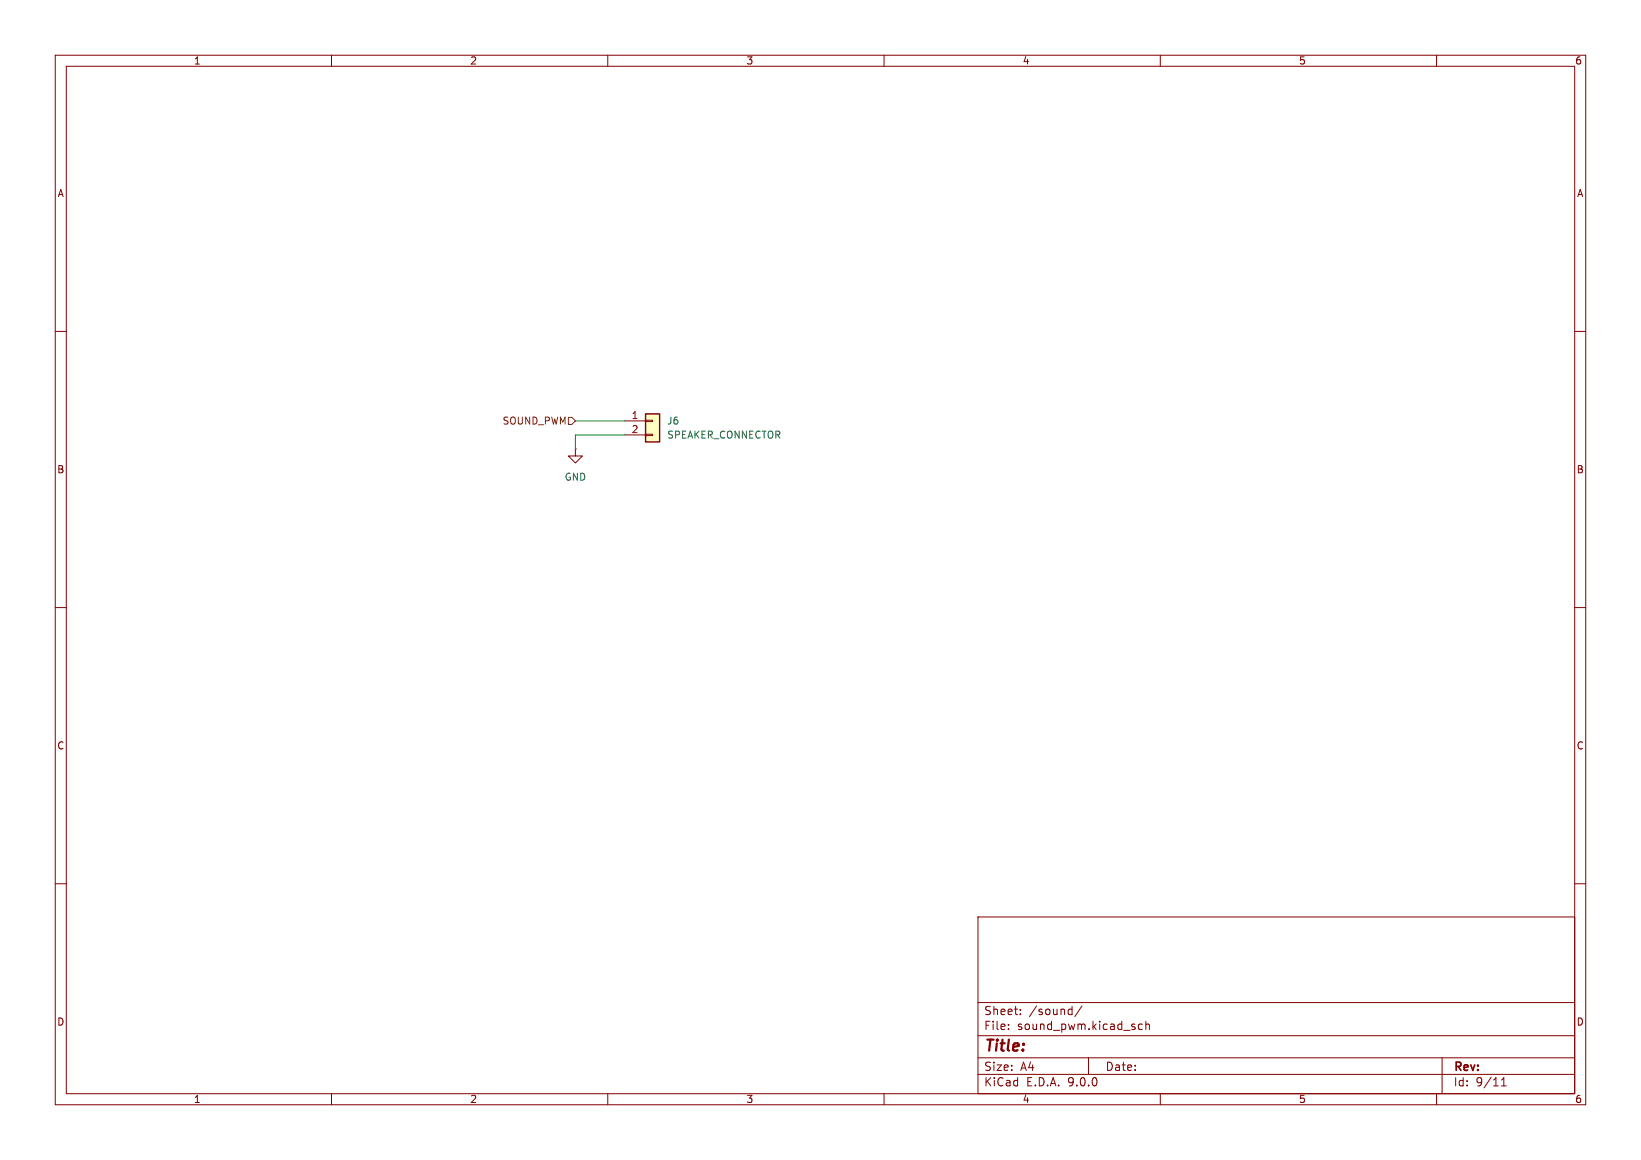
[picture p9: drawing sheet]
<svg xmlns="http://www.w3.org/2000/svg" width="297mm" height="210mm" viewBox="0 0 297 210" stroke-linecap="round" stroke-linejoin="round" font-family="sans-serif">
<g fill="none" stroke="#840000" stroke-width=".18">
<path d="M10 10h277v190h-277zM12 12h273v186h-273zM60 10v2M110 10v2M160 10v2M210 10v2M260 10v2M10 60h2M285 60h2M104.1 81.3v1.3h1.3l-1.3 1.2-1.2-1.2h1.2M104.1 81.3h.1M10 110h2"/>
<path d="M285 110h2M10 160h2M177 166h108v32h-108zM285 160h2M60 198v2M110 198v2M160 198v2M177 194.5h108M177 191.5h108M177 187.5h108M177 181.5h108M182.5 186.3v.1"/>
<path d="M182.5 185.5v.1M184.7 183.6v.1M184.7 182.8v.1M193.6 182.7l.4 .1M194 182.2v1.5M194 183.6l-.4 .1M195.8 182.1l-1.3 2M197 191.5v3M206.7 185.5l-.4-.1-.3 .3v.4l.2 .2h.5M207.4 185.5l.2-.1 .4 .1v.9M207.4 184.9v1.5M210 198v2"/>
<path d="M260 198v2M261 191.5v6.5M271.7 196.6h.9M271.7 195.5l.5-.4v1.5"/>
</g>
<path d="M116.8 74.9h2.6v5.1h-2.6z" fill="#ffffc2"/>
<path d="M116.8 74.9h2.6v5.1h-2.6z" fill="none" stroke="#840000" stroke-width=".25"/>
<path d="M113 76.2h3.8M113 78.7h3.8M116.8 76.1h1.3v.2h-1.3zM116.8 78.6h1.3v.3h-1.3z" fill="none" stroke="#840000" stroke-width=".18"/>
<path d="M102.9 75.6h.6l.6 .6-.6 .6h-.6z" fill="none" stroke="#725600" stroke-width=".18"/>
<path d="M104.1 76.2h8.9M113 78.7h-8.9v2.6" fill="none" stroke="#009600" stroke-width=".18"/>
<text font-size="2.8" fill="#840000" x="178" y="190.9">Title:</text>
<g font-size="2.1" fill="#840000">
<text x="178" y="184">Sheet:</text>
<text x="186.2" y="184">/sound/</text>
<text x="178" y="186.7">File:</text>
<text x="184.1" y="186.7">sound_pwm.kicad_sch</text>
<text x="178" y="196.9">KiCad</text>
<text x="178" y="194.1">Size:</text>
<text x="184.7" y="194.1">A4</text>
<text x="185.7" y="196.9">E.D.A.</text>
<text x="193.3" y="196.9">9.0.0</text>
<text x="200" y="194.1">Date:</text>
<text x="263" y="194.3">Rev:</text>
<text x="263" y="196.9">Id:</text>
<text x="267.1" y="196.9">9/11</text>
</g>
<g font-size="1.8" fill="#840000">
<text x="35" y="11.9">1</text>
<text x="85" y="11.9">2</text>
<text x="135" y="11.9">3</text>
<text x="185" y="11.9">4</text>
<text x="235" y="11.9">5</text>
<text x="285" y="11.9">6</text>
<text x="10.3" y="35.9">A</text>
<text x="285.3" y="35.9">A</text>
<text x="10.3" y="85.9">B</text>
<text x="285.3" y="85.9">B</text>
<text x="10.3" y="135.9">C</text>
<text x="285.3" y="135.9">C</text>
<text x="10.3" y="185.9">D</text>
<text x="285.3" y="185.9">D</text>
<text x="35" y="199.9">1</text>
<text x="85" y="199.9">2</text>
<text x="135" y="199.9">3</text>
<text x="185" y="199.9">4</text>
<text x="235" y="199.9">5</text>
<text x="285" y="199.9">6</text>
</g>
<text font-size="1.8" fill="#725600" x="90.9" y="77.1">SOUND_PWM</text>
<g font-size="1.8" fill="#a90000">
<text x="114.2" y="75.9">1</text>
<text x="114.2" y="78.5">2</text>
</g>
<g font-size="1.8" fill="#006464">
<text x="120.7" y="77.1">J6</text>
<text x="120.7" y="79.6">SPEAKER_CONNECTOR</text>
<text x="102.1" y="87.2">GND</text>
</g>
</svg>
